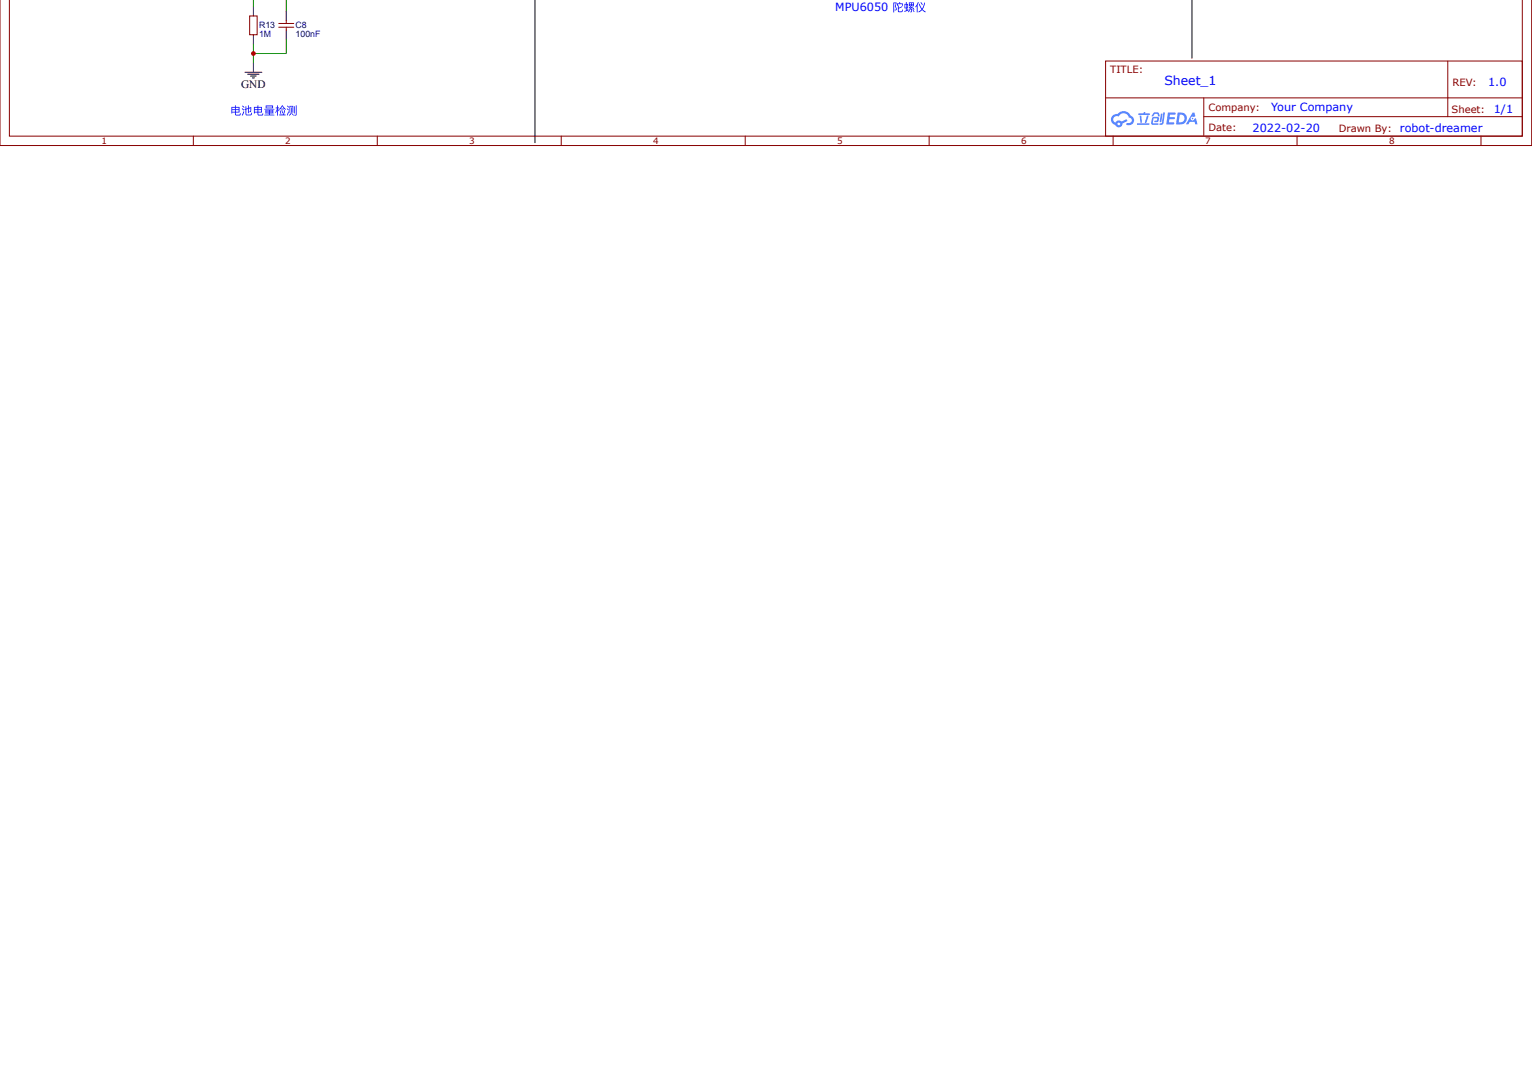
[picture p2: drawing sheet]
<svg xmlns="http://www.w3.org/2000/svg" width="297mm" height="210mm" viewBox="0 0 297 210" stroke-linecap="round" stroke-linejoin="round" font-family="sans-serif">
<g fill="none" stroke="#800" stroke-width=".19">
<path d="M0 -.1v28.3h296.4M294.6 -.1v26.4h-292.8v-26.4M214 11.8h80.6v14.5h-80.6zM214 18.9h80.5M233 18.9v7.3M280.2 11.8v10.8M37.4 26.3v1.9M73 26.3v1.9M108.6 26.3v1.9M144.2 26.3v1.9M179.8 26.3v1.9M215.4 26.3v1.9"/>
<path d="M233 22.6h61.5M251 26.3v1.9M286.6 26.3v1.9"/>
</g>
<g fill="#58f">
<path d="M226 21.8h1.5v.2l-.2 .2h-.9v.5h.8l.2 .2-.2 .2h-.9l-.1 .6h.9h.1v.3l-1.5 .1z"/>
<path d="M230.8 21.8h.4l.1 .7-.3 .1a.38 .38 0 0 0-.6 .2 .38 .38 0 0 0 .3 .5 .38 .38 0 0 0 .5-.3l.2-.2 .3 1.2h-.4l-.1-.4h-1l-.2 .4h-.5z"/>
<path d="M224.7 22h.3l-.2 1.5-.2 .1-.2-.1z"/>
<path d="M225.1 21.7h.3l-.2 2.1a.46 .46 0 0 1-.4 .3 .46 .46 0 0 1-.4-.1l.5-.2z"/>
<path d="M223.2 21.9l.4-.2 .6 .1 .2 .7h-.3l-.2-.5h-.4l-.3 .5h-.3z"/>
<path d="M223.1 22.7l.9-.1a.55 .55 0 0 1 .3 .6 .55 .55 0 0 1-.5 .4h-.3l-.1-.1 .5-.2 .1-.4h-.7l-.2 .9 1 .1 .1 .1-.2 .2-1.2-.2v-.2z"/>
<path d="M220 23.9h2.3l.2 .1-.2 .2h-2.2z"/>
<path d="M222 22.3h.3l-.4 1.4-.2 .1-.1-.1z"/>
<path d="M220.5 22.4h.4l.1 1.2-.1 .2-.2-.2z"/>
<path d="M220.3 21.9h1l.1-.2h.3l-.1 .2h.8l.2 .2-.2 .1h-2z"/>
<path d="M227.9 21.8l-.3 2.3h.7a1.17 1.17 0 0 0 1.4-1.2 1.17 1.17 0 0 0-1.4-1.1zM228.3 22.2a.79 .79 0 0 1 .9 .9 .79 .79 0 0 1-1.1 .6z"/>
<path d="M215.3 22.4a1.07 1.07 0 0 0 .5 1.8 .71 .71 0 0 0 .8 .4 .71 .71 0 0 0 .6-.7l1-.5-.2-.3-1 .4-.1-.1a.72 .72 0 0 0-1.1 .3 .68 .68 0 0 1-.3-.9 .68 .68 0 0 1 1-.2 1.04 1.04 0 0 1 1.1-.7 1.04 1.04 0 0 1 .9 .8 .56 .56 0 0 1 .5 .7 .56 .56 0 0 1-.8 .4l-.2 .2a.93 .93 0 0 0 1.4-.3 .93 .93 0 0 0-.6-1.3 1.53 1.53 0 0 0-2.6-.4zM216.2 24a.3 .3 0 0 1 .6 0 .3 .3 0 0 1-.6 0z"/>
<circle cx="230.8" cy="22.9" r=".14"/>
</g>
<path d="M49 0v1.3M55.4 0v2.2M49 8.5v3.7M55.4 7.6v2.8h-6.4" fill="none" stroke="#080" stroke-width=".19"/>
<path d="M48.3 3.1h1.5v3.6h-1.5zM53.9 4.5h2.9M53.9 5.3h2.9M55.4 4v.5M55.4 5.3v.5" fill="none" stroke="#800" stroke-width=".19"/>
<path d="M103.5 -.1v27.7M230.7 -.1v11.4M47.4 14h3.3M47.9 14.3h2.2M48.5 14.7h1.1M48.9 15.1h.3M49 1.3v1.8M49 6.7v1.8M49 12.2v1.8M55.4 2.2v1.8M55.4 5.8v1.8" fill="none" stroke="#000" stroke-width=".19"/>
<circle cx="49" cy="10.4" r=".45" fill="#c00"/>
<text font-size="2.4" fill="#00f" x="225.3" y="16.5">Sheet_1</text>
<g font-size="2.2" fill="#00f">
<text x="161.6" y="2.2">MPU6050 陀螺仪</text>
<text x="288" y="16.6">1.0</text>
<text x="44.5" y="22.2">电池电量检测</text>
<text x="246" y="21.5">Your Company</text>
<text x="289.1" y="21.9">1/1</text>
<text x="242.4" y="25.5">2022-02-20</text>
<text x="270.9" y="25.5">robot-dreamer</text>
</g>
<text font-size="2.2" x="46.7" y="17.1">GND</text>
<g font-size="1.9" fill="#800">
<text x="214.9" y="14.2">TITLE:</text>
<text x="281.1" y="16.6">REV:</text>
<text x="233.9" y="21.5">Company:</text>
<text x="280.9" y="21.8">Sheet:</text>
<text x="233.9" y="25.4">Date:</text>
<text x="259.1" y="25.5">Drawn By:</text>
</g>
<g font-size="1.7" fill="#000080">
<text x="50.1" y="5.5">R13</text>
<text x="57.2" y="5.5">C8</text>
<text x="50.1" y="7.1">1M</text>
<text x="57.2" y="7.1">100nF</text>
</g>
<g font-size="1.7" fill="#800">
<text x="19.6" y="27.9">1</text>
<text x="55.2" y="27.9">2</text>
<text x="90.8" y="27.9">3</text>
<text x="126.4" y="27.9">4</text>
<text x="162" y="27.9">5</text>
<text x="197.6" y="27.9">6</text>
<text x="233.2" y="27.9">7</text>
<text x="268.8" y="27.9">8</text>
</g>
</svg>
